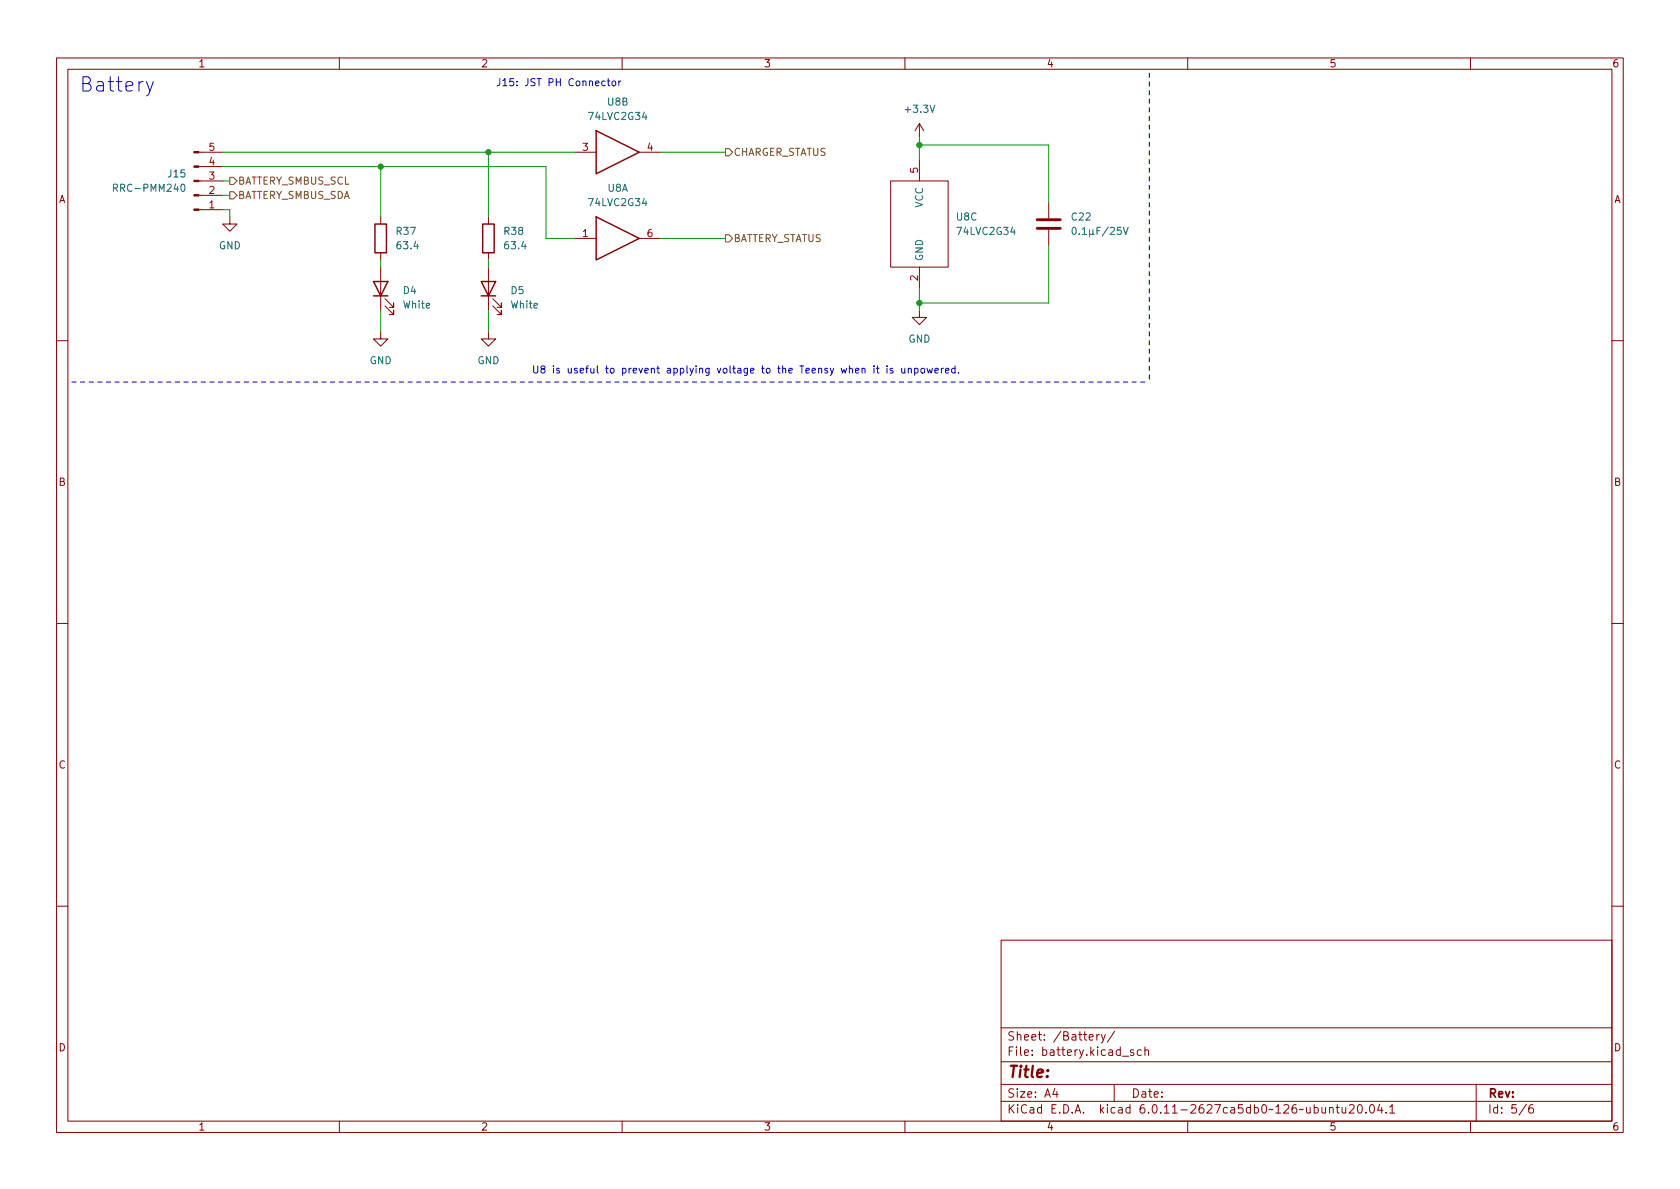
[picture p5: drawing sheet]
<svg xmlns="http://www.w3.org/2000/svg" width="297mm" height="210mm" viewBox="0 0 297 210" stroke-linecap="round" stroke-linejoin="round" font-family="sans-serif">
<g fill="none" stroke="#840000" stroke-width=".18">
<path d="M10 10.2h277v190.1h-277zM12 12.2h273v186.1h-273zM60 10.2v2M110 10.2v2M160 10.2v2M210 10.2v2M260 10.2v2M35.2 26.9h4.2M35.2 29.5h4.2M35.2 32h4.2M35.2 34.5h4.2M35.2 37.1h4.2"/>
<path d="M40.6 38.3v1.3h1.3l-1.3 1.3-1.2-1.3h1.2M67.3 38.3v1.3M86.4 38.3v1.3M101.6 26.9h3.8M113 26.9h3.8M157.5 32h10.1v15.2h-10.1zM162.6 21.8l-.8 1.3M162.6 21.8v2.6M162.6 28.2v3.8M162.6 21.8l.7 1.3M185.4 35.8v2.8M67.3 58.7v1.2h1.3l-1.3 1.3-1.3-1.3h1.3"/>
<path d="M67.3 44.7v1.3M67.3 47.2v7.7M68.1 54.1l1.5 1.5v-.7v.7h-.8M68.1 52.8l1.5 1.6v-.8v.8h-.8M86.4 58.7v1.2h1.2l-1.2 1.3-1.3-1.3h1.3M86.4 44.7v1.3M86.4 47.2v7.7M87.1 54.1l1.5 1.5v-.7v.7h-.7M87.1 52.8l1.5 1.6v-.8v.8h-.7M101.6 42.2h3.8M113 42.2h3.8M162.6 54.9v1.2h1.2l-1.2 1.3-1.3-1.3h1.3"/>
<path d="M162.6 47.2v3.8M185.4 40.6v2.8M10 60.2h2M285 60.2h2M10 110.2h2M285 110.2h2M10 160.2h2M177 166.3h108v32h-108zM285 160.2h2M60 198.3v2M110 198.3v2M160 198.3v2"/>
<path d="M177 194.8h108M177 191.8h108M177 187.8h108M177 181.8h108M182.5 186.5v.1M182.5 185.7v.1M184.6 183.8v.1M184.6 183v.1M194.7 182.9l.4 1M195.4 182.9l-.5 1.4-.2 .1M197 191.8v3M197.1 182.4l-1.3 1.9"/>
<path d="M201.8 185.7l-.4-.1-.3 .3v.4l.1 .3h.6M202.4 185.8l.2-.2 .4 .1 .1 .9M202.4 185.1v1.5M210 198.3v2M238.6 195.5l.5-.2 .3 .2v.3l-.9 1h.9M240.2 195.4l.2-.1a.81 .81 0 0 1 .5 .7 .81 .81 0 0 1-.3 .8h-.1a.81 .81 0 0 1-.6-.6 .81 .81 0 0 1 .3-.8zM241.5 196.7v.1M242.4 195.4l.1-.1a.81 .81 0 0 1 .6 .7 .81 .81 0 0 1-.3 .8h-.2a.81 .81 0 0 1-.5-.6 .81 .81 0 0 1 .3-.8zM243.9 195.3l-.3 1h.9M244.3 195.8v1M245.1 196.7v.1M245.7 195.8l.4-.5v1.5"/>
<path d="M245.7 196.8h.9M260 198.3v2M261 191.8v6.5M271 195.3a.6 .6 0 0 0-.7 .7v.5l.1 .3h.5l.2-.1 .1-.5-.2-.2-.4-.1-.3 .3"/>
</g>
<path d="M66.3 39.6h2v5.1h-2zM85.3 39.6h2.1v5.1h-2.1zM105.4 23.1l7.6 3.8-7.6 3.8zM105.4 38.3l7.6 3.9-7.6 3.8zM66 49.8h2.6l-1.3 2.5zM66 52.3h2.6M85.1 49.8h2.5l-1.2 2.5zM85.1 52.3h2.5" fill="none" stroke="#840000" stroke-width=".25"/>
<g fill="none" stroke="#006464" stroke-width=".18">
<path d="M113.9 19.8l-.3 .9h.8M164.4 18.6l.5 1.3 .4-1.3M32.1 32.7l.2-.1a.68 .68 0 0 1 .4 .6 .68 .68 0 0 1-.4 .6l-.2-.1-.1-.3zM113.9 35.1l-.3 .9h.8M114.2 20.3v.8M114.2 35.5v.9M73.5 42.7l-.3 .9h.8M92.5 42.7l-.3 .9h.8M179 40.1l-.3 .9h.8M179.3 40.6v.9M189.7 40.3l.2-.1a.68 .68 0 0 1 .4 .6 .68 .68 0 0 1-.4 .7 .84 .84 0 0 1-.2-1.2zM190.8 41.3v.2"/>
<path d="M191.4 40.6l.3-.4v1.3M191.4 41.5h.7M192.6 40.6v1.3M193.2 41.3l.2 .2M193.2 40.6v.8l-.4 .1-.2-.2M194 40.8h.4M194.6 40.2h-.6v1.3M196 40.1l-1.1 1.7M196.3 40.3l.5-.1 .3 .4-.8 .9h.8M198.2 40.2h-.6l-.1 .6 .2-.1h.4l.2 .2-.1 .4-.2 .2-.5-.2M198.6 40.2l.4 1.3 .5-1.3"/>
</g>
<g fill="#840000" stroke="#840000" stroke-width=".18">
<path d="M34.3 26.8h.9v.2h-.9z"/>
<path d="M34.3 29.3h.9v.3h-.9z"/>
<path d="M34.3 31.9h.9v.2h-.9z"/>
<path d="M34.3 34.4h.9v.3h-.9z"/>
<path d="M34.3 37h.9v.2h-.9z"/>
</g>
<path d="M183.4 38.9h4.1M183.4 40.4h4.1" fill="none" stroke="#840000" stroke-width=".51"/>
<path d="M40.6 33.9h.7l.6 .6-.6 .7h-.7zM40.6 31.4h.7l.6 .6-.6 .6h-.7zM128.3 26.3h.6l.6 .6-.6 .7h-.6zM128.3 41.5h.6l.6 .7-.6 .6h-.6z" fill="none" stroke="#725600" stroke-width=".18"/>
<g fill="none" stroke="#0000c2" stroke-width=".18">
<path d="M25.9 14.4l.6 1.7M27.1 14.4l-.8 2.3-.4 .3M91.4 15v.2M91.4 14.4v.1M109.8 14.3l-.4 .3M105.6 64.7v1.1l.2 .2M126.8 65.1l.3 .9 .3-.9M134.6 65.1h.5M134.8 64.7v1.1l.3 .2M135.6 65.2l.3-.1 .2 .3v.3l-.2 .3-.3-.1-.1-.2zM137.5 65.1h.5M137.7 64.7v1.1l.3 .2"/>
<path d="M141.4 64.7h.7M141.8 64.7v1.3M148.7 65.1l.3 .9 .2-.6 .3 .6 .2-.9M155 65.1h.4M155.1 64.7v1.1l.3 .2M157.9 65.2l-.3-.1-.2 .2v.2l.5 .1v.3h-.5"/>
</g>
<path d="M203.2 12.9v54.7M12.7 67.6h190.5" fill="none" stroke="#0000c2" stroke-width=".18" stroke-dasharray=".8 .8"/>
<g fill="none" stroke="#009600" stroke-width=".18">
<path d="M39.4 37.1h1.2v1.2M39.4 32h1.2M39.4 34.5h1.2M39.4 26.9h62.2M39.4 29.5h57.1v12.7h5.1M67.3 29.5v8.8M86.4 26.9v11.4M116.8 26.9h11.5M162.6 24.4v3.8M162.6 25.6h22.8v10.2M67.3 46v1.2M67.3 54.9v3.8"/>
<path d="M86.4 46v1.2M86.4 54.9v3.8M116.8 42.2h11.5M162.6 51v3.9M185.4 43.4v10.2h-22.8"/>
</g>
<g fill="#009600" stroke="#009600" stroke-width=".18">
<circle cx="162.6" cy="25.6" r=".46"/>
<circle cx="162.6" cy="53.6" r=".46"/>
<circle cx="67.3" cy="29.5" r=".46"/>
<circle cx="86.4" cy="26.9" r=".46"/>
</g>
<text font-size="3.5" fill="#0000c2" x="14" y="16.2">Battery</text>
<text font-size="2.8" fill="#840000" x="178" y="191.2">Title:</text>
<g font-size="2.1" fill="#840000">
<text x="178" y="184.5">Sheet:</text>
<text x="186.2" y="184.5">/Battery/</text>
<text x="178" y="187.2">File:</text>
<text x="184.4" y="187.2">battery.kicad_sch</text>
<text x="178" y="197.4">KiCad</text>
<text x="178" y="194.6">Size:</text>
<text x="184.7" y="194.6">A4</text>
<text x="185.7" y="197.4">E.D.A.</text>
<text x="194.6" y="197.4">kicad</text>
<text x="200" y="194.6">Date:</text>
<text x="201.8" y="197.4">6.0.11-2627ca5db0~126~ubuntu20.04.1</text>
<text x="263" y="194.6">Rev:</text>
<text x="263" y="197.4">Id:</text>
<text x="267.1" y="197.4">5/6</text>
</g>
<g font-size="1.8" fill="#840000">
<text x="35" y="12.3">1</text>
<text x="85" y="12.3">2</text>
<text x="135" y="12.3">3</text>
<text x="185" y="12.3">4</text>
<text x="235" y="12.3">5</text>
<text x="285" y="12.3">6</text>
<text x="10.4" y="36.3">A</text>
<text x="285.4" y="36.3">A</text>
<text x="10.3" y="86.3">B</text>
<text x="285.3" y="86.3">B</text>
<text x="10.3" y="136.3">C</text>
<text x="285.3" y="136.3">C</text>
<text x="10.3" y="186.3">D</text>
<text x="285.3" y="186.3">D</text>
<text x="35" y="200.3">1</text>
<text x="85" y="200.3">2</text>
<text x="135" y="200.3">3</text>
<text x="185" y="200.3">4</text>
<text x="235" y="200.3">5</text>
<text x="285" y="200.3">6</text>
</g>
<g font-size="1.8" fill="#0000c2">
<text x="87.6" y="15.2">J15:</text>
<text x="92.7" y="15.2">JST PH</text>
<text x="100.7" y="15.2">Connector</text>
<text x="94" y="66">U8</text>
<text x="97.6" y="66">is</text>
<text x="100.4" y="66">useful</text>
<text x="107.3" y="66">to</text>
<text x="110.3" y="66">prevent</text>
<text x="118.4" y="66">applying</text>
<text x="127.5" y="66">voltage</text>
<text x="138.5" y="66">the</text>
<text x="142.6" y="66">Teensy</text>
<text x="150" y="66">when</text>
<text x="155.8" y="66">it</text>
<text x="158.3" y="66">is</text>
<text x="161" y="66">unpowered.</text>
</g>
<g font-size="1.8" fill="#006464">
<text x="103.8" y="21.6">74LVC2G34</text>
<text x="107.2" y="19.1">U8B</text>
<text x="159.6" y="20.3">+3.3V</text>
<text x="19.7" y="34.3">RRC-PMM240</text>
<text x="29.5" y="31.8">J15</text>
<text x="107.3" y="34.3">U8A</text>
<text x="69.9" y="41.9">R37</text>
<text x="88.9" y="41.9">R38</text>
<text x="103.8" y="36.8">74LVC2G34</text>
<text x="163.6" y="36.8" transform="rotate(-90 163.6 36.8)">VCC</text>
<text x="168.9" y="39.4">U8C</text>
<text x="168.9" y="41.9">74LVC2G34</text>
<text x="189.2" y="39.4">C22</text>
<text x="38.6" y="44.5">GND</text>
<text x="69.9" y="44.5">63.4</text>
<text x="88.9" y="44.5">63.4</text>
<text x="163.6" y="46.2" transform="rotate(-90 163.6 46.2)">GND</text>
<text x="71.1" y="52.4">D4</text>
<text x="90.2" y="52.4">D5</text>
<text x="71.1" y="54.9">White</text>
<text x="90.2" y="54.9">White</text>
<text x="65.3" y="64.8">GND</text>
<text x="84.3" y="64.8">GND</text>
<text x="160.5" y="61">GND</text>
</g>
<g font-size="1.8" fill="#a90000">
<text x="36.8" y="29.2">4</text>
<text x="36.8" y="26.7">5</text>
<text x="102.8" y="26.7">3</text>
<text x="114.3" y="26.7">4</text>
<text x="36.8" y="34.3">2</text>
<text x="36.8" y="31.7">3</text>
<text x="162.3" y="30.8" transform="rotate(-90 162.3 30.8)">5</text>
<text x="36.8" y="36.8">1</text>
<text x="102.8" y="41.9">1</text>
<text x="114.3" y="41.9">6</text>
<text x="162.3" y="49.8" transform="rotate(-90 162.3 49.8)">2</text>
</g>
<g font-size="1.8" fill="#725600">
<text x="129.6" y="27.9">CHARGER_STATUS</text>
<text x="42" y="35.6">BATTERY_SMBUS_SDA</text>
<text x="42" y="33">BATTERY_SMBUS_SCL</text>
<text x="129.6" y="43.2">BATTERY_STATUS</text>
</g>
</svg>
